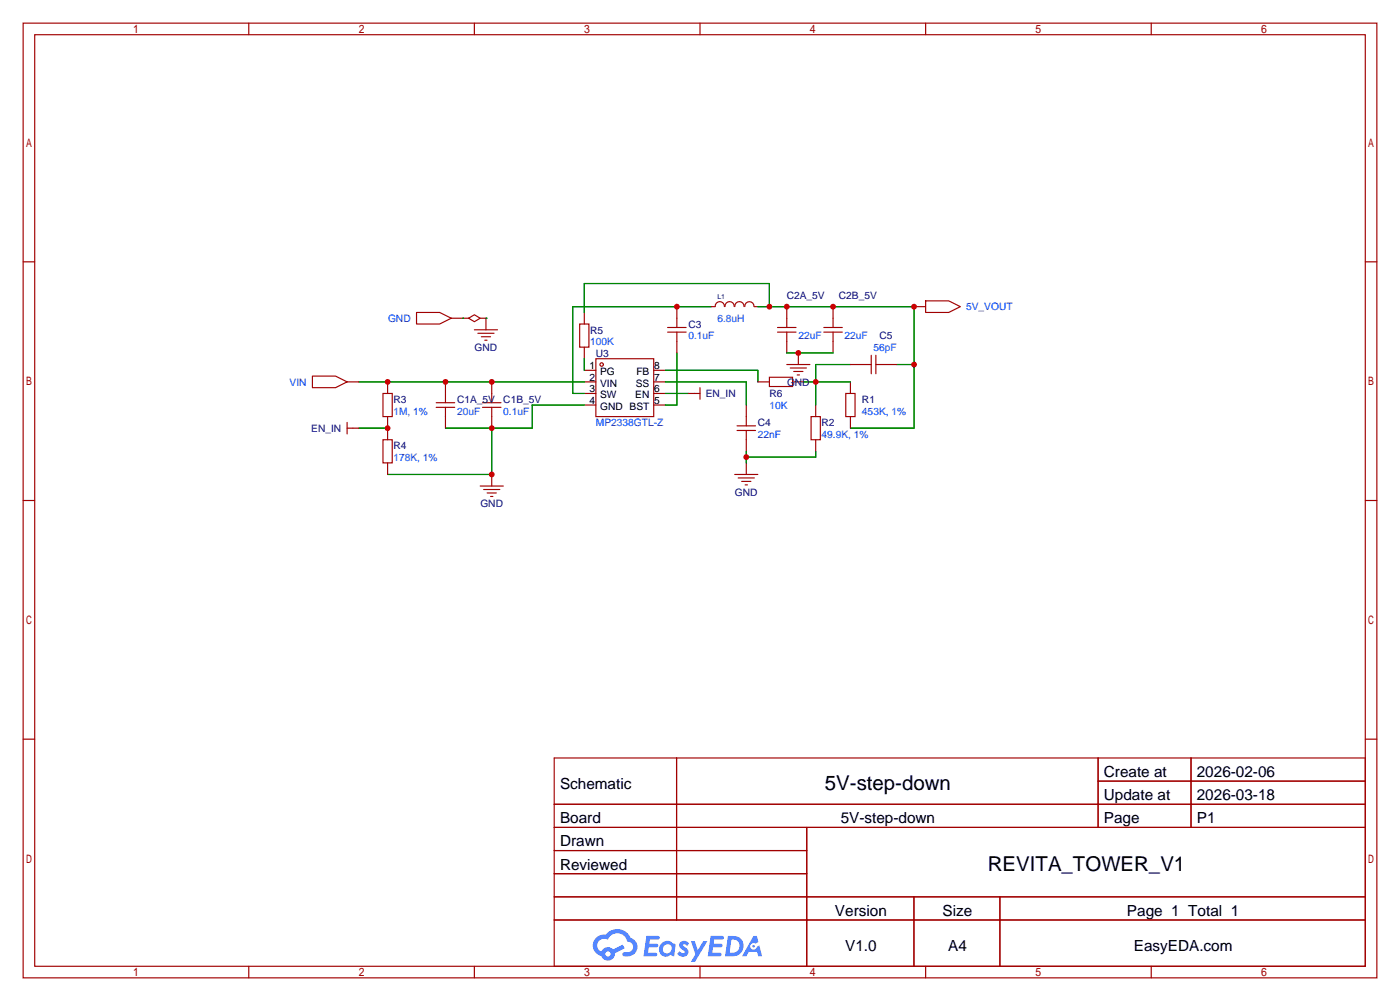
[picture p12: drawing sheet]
<svg xmlns="http://www.w3.org/2000/svg" width="307mm" height="220mm" viewBox="0 0 307 220" stroke-linecap="round" stroke-linejoin="round" font-family="sans-serif">
<g fill="none" stroke="#a10000" stroke-width=".25">
<path d="M5.1 5.1h297.2v209.5h-297.2zM7.6 7.6h292.1v204.5h-292.1zM54.6 5.1v2.5M104.1 5.1v2.5M153.7 5.1v2.5M203.2 5.1v2.5M252.7 5.1v2.5M5.1 57.5h2.5M299.7 57.5h2.6M5.1 109.9h2.5M299.7 109.9h2.6M5.1 162.2h2.5"/>
<path d="M121.7 166.4h178v45.7h-178zM121.7 176.5h178M148.5 166.4v35.5M241.1 166.4v15.2M241.1 171.4h58.6M261.5 166.4v15.2M299.7 162.2h2.6M121.7 181.6h178M121.7 186.7h55.4M121.7 196.8h178M121.7 191.8h55.4M177.1 181.6v30.5"/>
<path d="M200.6 196.8v15.3M219.5 196.8v15.3M54.6 212.1v2.5M104.1 212.1v2.5M121.7 201.9h178M153.7 212.1v2.5M203.2 212.1v2.5M252.7 212.1v2.5"/>
</g>
<g fill="#5487ff">
<path d="M149.4 206.8a1.3 1.3 0 0 1 1.8 .3l-.4 .6a.54 .54 0 0 0-.9-.3l.2 .3a1.28 1.28 0 0 1 .7 2 1.53 1.53 0 0 1-2.1-.3l.5-.6 .8 .4a.31 .31 0 0 0 .3-.2 .31 .31 0 0 0-.3-.4 1.12 1.12 0 0 1-.6-1.8z"/>
<path d="M151.7 206.6h.8l.7 2 1.2-2h.9l-2.7 4.5h-.9l1-1.6z"/>
<path d="M141.9 205.4h2.3a.46 .46 0 0 1 .5 .1 .46 .46 0 0 1 .1 .5l-.4 .2h-1.7l-.2 .9h1.7a.4 .4 0 0 1 .3 .5 .4 .4 0 0 1-.4 .3h-1.7l-.1 1.2h1.3a.46 .46 0 0 1 .5 .1 .46 .46 0 0 1 .1 .5l-.3 .2h-2.6z"/>
<path d="M156 205.4h2.3a.47 .47 0 0 1 .5 .1 .47 .47 0 0 1 .1 .5l-.4 .2h-1.7l-.1 .9h1.6a.4 .4 0 0 1 .3 .5 .4 .4 0 0 1-.4 .3h-1.7l-.1 1.2h1.3a.46 .46 0 0 1 .5 .1 .46 .46 0 0 1 .2 .5l-.4 .2h-2.6z"/>
<path d="M165.4 205.4h.7l.4 1.4-.6 .3a.75 .75 0 0 0-1.2 .3 .75 .75 0 0 0 .5 1.1 .75 .75 0 0 0 1-.7l.5-.3 .6 2.4h-.8l-.3-1h-1.8l-.6 1h-.9z"/>
<path d="M159.8 205.4l-.6 4.5h1.4a2.27 2.27 0 0 0 2.6-2.3 2.27 2.27 0 0 0-2.7-2.2zM160.6 206.2a1.5 1.5 0 0 1 1.8 1.5 1.5 1.5 0 0 1-2 1.4h-.2z"/>
<path d="M145.2 207.1a1.6 1.6 0 0 0-.3 2.2 1.6 1.6 0 0 0 2.3 .2l.8 .4 .3-2.5-.2-.2-.4-.1a1.58 1.58 0 0 0-2.5 0zM145.8 207.6a.98 .98 0 0 1 1.6 .4 .98 .98 0 0 1-1 1.3 .94 .94 0 0 1-.9-.7 .94 .94 0 0 1 .3-1z"/>
<path d="M130.9 205.8a2.37 2.37 0 0 0 1.1 4 1.54 1.54 0 0 0 1.8 1 1.54 1.54 0 0 0 1.2-1.6l2.2-1.1-.5-.7-2.1 1a1.57 1.57 0 0 0-2.6 .5 1.5 1.5 0 0 1-.7-2.1 1.5 1.5 0 0 1 2.2-.5 2.23 2.23 0 0 1 2.2-1.5 2.23 2.23 0 0 1 2 1.9 1.16 1.16 0 0 1 1.3 1.1 1.16 1.16 0 0 1-1.1 1.2h-.7a.47 .47 0 0 0-.6 .4 .47 .47 0 0 0 .5 .5 2.17 2.17 0 0 0 2.5-.9 2.17 2.17 0 0 0-.4-2.7l-.8-.4a3.2 3.2 0 0 0-5.4-.8l-1.1 .1zM132.9 209.4a.6 .6 0 0 1 1.2 0 .6 .6 0 0 1-1.2 0z"/>
<circle cx="165.4" cy="207.7" r=".28"/>
</g>
<g fill="none" stroke="#a10000" stroke-width=".25">
<path d="M91.4 68.6h5.1l2.6 1.2-2.6 1.3h-5.1zM99.1 69.8h3.8M102.9 69.8l1.2-.7 1.3 .7-1.3 .8zM104.1 72.4h5.1M104.9 73.2h3.6M105.4 69.8h1.3v2.6M105.7 73.9h2M106.4 74.7h.5M127.3 71.1h2v5.1h-2zM128.3 68.6v2.5M128.3 76.2v2.5M130.8 78.7h12.7v12.7h-12.7z"/>
<path d="M146.6 71.9h4M146.6 72.9h4M148.6 67.3v4.6M148.6 72.9v4.6M156.2 67.3h.8M157 67.3a1.01 1.01 0 0 1 1-1.1 1.01 1.01 0 0 1 1 1.1M159.2 67.3a1.01 1.01 0 0 1 1-1.1 1.01 1.01 0 0 1 1 1.1M161.3 67.3a1.01 1.01 0 0 1 1-1.1 1.01 1.01 0 0 1 1 1.1M163.5 67.3a1.01 1.01 0 0 1 1-1.1 1.01 1.01 0 0 1 1 1.1M165.6 67.3h.8M170.7 71.9h4.1M170.7 72.9h4.1"/>
<path d="M172.7 67.3v4.6M172.7 72.9v4.6M175.3 77.5v2.5M180.8 71.9h4.1M180.8 72.9h4.1M182.9 67.3v4.6M182.9 72.9v4.6M191.3 78v4M192.3 78v4M200.7 67.3h2.5M203.2 66h5.1l2.5 1.3-2.5 1.3h-5.1zM68.6 82.5h5.1l2.5 1.3-2.5 1.3h-5.1z"/>
<path d="M76.2 83.8h2.5M76.2 94h2.5M76.2 92.7v2.5M84.1 86.4h2v5h-2zM84.1 96.5h2v5.1h-2zM85.1 83.8v2.6M85.1 91.4v5.1M95.8 88.4h4M95.8 89.4h4M97.8 83.8v4.6M97.8 89.4v4.6M105.9 88.4h4.1"/>
<path d="M105.9 89.4h4.1M107.9 83.8v4.6M107.9 89.4v4.6M128.3 81.3h2.5M128.3 83.8h2.5M128.3 86.4h2.5M128.3 88.9h2.5M143.5 81.3h2.5M143.5 83.8h2.5M143.5 86.4h2.5M143.5 88.9h2.5M151.1 86.4h2.6"/>
<path d="M153.7 85.1v2.5M161.8 93.5h4.1M161.8 94.5h4.1M163.8 88.9v4.6M163.8 94.5v4.6M166.4 83.8h2.5M168.9 82.8h5.1v2h-5.1zM172.7 80h5.1M173.5 80.8h3.5M174 83.8h2.5M174.2 81.5h2.1M175 82.3h.5"/>
<path d="M178.1 91.4h2v5.1h-2zM179.1 88.9v2.5M179.1 96.5v2.6M185.7 86.4h2v5h-2zM186.7 83.8v2.6M186.7 91.4v2.6M186.7 80h4.6M192.3 80h4.5M85.1 101.6v2.5M105.4 106.7h5.1M106.2 107.4h3.5M106.9 108.2h2.1"/>
<path d="M107.7 109h.5M107.9 104.1v2.6M161.3 104.1h5.1M162.1 104.9h3.5M162.8 105.7h2M163.6 106.4h.5M163.8 101.6v2.5"/>
<circle cx="132.1" cy="80" r=".38"/>
</g>
<g fill="none" stroke="#008700" stroke-width=".25">
<path d="M101.6 69.8h.1M106.7 69.8h.1M128.3 78.7v2.6M148.6 77.5v11.4h-2.6M156.2 67.3h-30.5v19.1h2.6M166.4 67.3h34.3v26.7h-14M168.9 67.3v-5.1h-40.6v6.4M172.7 77.5h10.2M78.7 83.8h49.6M78.7 94h6.4M107.9 94v10.1h-22.8M128.3 88.9h-11.5v5.1h-19"/>
<path d="M146 83.8h17.8v5.1M146 86.4h5.1M146 81.3h20.4v2.5M163.8 99.1v2.5M176.5 83.8h10.2M179.1 99.1v1.2h-15.3M186.7 80h-7.6v8.9M196.8 80h3.9"/>
</g>
<g fill="#c00">
<circle cx="97.8" cy="83.8" r=".63"/>
<circle cx="108" cy="83.8" r=".63"/>
<circle cx="85.1" cy="83.8" r=".63"/>
<circle cx="108" cy="94" r=".63"/>
<circle cx="108" cy="104.1" r=".63"/>
<circle cx="163.8" cy="100.3" r=".63"/>
<circle cx="148.6" cy="67.3" r=".63"/>
<circle cx="168.9" cy="67.3" r=".63"/>
<circle cx="172.7" cy="67.3" r=".63"/>
<circle cx="182.9" cy="67.3" r=".63"/>
<circle cx="200.7" cy="67.3" r=".63"/>
<circle cx="200.7" cy="80" r=".63"/>
<circle cx="179.1" cy="83.8" r=".63"/>
<circle cx="85.1" cy="94" r=".63"/>
<circle cx="175.3" cy="77.5" r=".63"/>
</g>
<g font-size="4.5">
<text x="181.1" y="173.4">5V-step-down</text>
<text x="216.9" y="191.2">REVITA_TOWER_V1</text>
</g>
<g font-size="3.4">
<text x="122.9" y="173.1">Schematic</text>
<text x="242.3" y="170.6">Create at</text>
<text x="262.7" y="170.6">2026-02-06</text>
<text x="242.3" y="175.6">Update at</text>
<text x="262.7" y="175.6">2026-03-18</text>
<text x="122.9" y="180.7">Board</text>
<text x="122.9" y="185.8">Drawn</text>
<text x="184.6" y="180.7">5V-step-down</text>
<text x="242.3" y="180.7">Page</text>
<text x="262.7" y="180.7">P1</text>
<text x="122.9" y="190.9">Reviewed</text>
<text x="183.3" y="201">Version</text>
<text x="206.9" y="201">Size</text>
<text x="247.4" y="201">Page 1 Total 1</text>
<text x="185.5" y="208.7">V1.0</text>
<text x="208.1" y="208.7">A4</text>
<text x="248.9" y="208.7">EasyEDA.com</text>
</g>
<g font-size="2.2" fill="#000080">
<text x="172.7" y="65.6">C2A_5V</text>
<text x="184.1" y="65.6">C2B_5V</text>
<text x="151.1" y="71.9">C3</text>
<text x="104.2" y="77">GND</text>
<text x="129.5" y="73.2">R5</text>
<text x="193" y="74.5">C5</text>
<text x="130.8" y="78.3">U3</text>
<text x="86.4" y="88.5">R3</text>
<text x="100.3" y="88.5">C1A_5V</text>
<text x="110.5" y="88.5">C1B_5V</text>
<text x="154.9" y="87.2">EN_IN</text>
<text x="168.9" y="87.2">R6</text>
<text x="172.8" y="84.6">GND</text>
<text x="189.2" y="88.5">R1</text>
<text x="68.3" y="94.8">EN_IN</text>
<text x="166.4" y="93.5">C4</text>
<text x="180.3" y="93.5">R2</text>
<text x="86.4" y="98.6">R4</text>
<text x="105.5" y="111.3">GND</text>
<text x="161.3" y="108.8">GND</text>
</g>
<g font-size="2.2" fill="#00f">
<text x="85.2" y="70.7">GND</text>
<text x="157.5" y="70.7">6.8uH</text>
<text x="212.1" y="68.1">5V_VOUT</text>
<text x="129.5" y="75.8">100K</text>
<text x="151.1" y="74.5">0.1uF</text>
<text x="175.3" y="74.5">22uF</text>
<text x="185.4" y="74.5">22uF</text>
<text x="191.8" y="77">56pF</text>
<text x="63.6" y="84.6">VIN</text>
<text x="168.9" y="89.7">10K</text>
<text x="86.4" y="91">1M, 1%</text>
<text x="100.3" y="91">20uF</text>
<text x="110.5" y="91">0.1uF</text>
<text x="130.8" y="93.5">MP2338GTL-Z</text>
<text x="189.2" y="91">453K, 1%</text>
<text x="86.4" y="101.2">178K, 1%</text>
<text x="166.4" y="96.1">22nF</text>
<text x="180.3" y="96.1">49.9K, 1%</text>
</g>
<g font-size="2.2">
<text x="129.4" y="81.1">1</text>
<text x="129.4" y="83.6">2</text>
<text x="131.7" y="82.3">PG</text>
<text x="139.7" y="82.3">FB</text>
<text x="143.6" y="83.6">7</text>
<text x="143.6" y="81.1">8</text>
<text x="129.4" y="86.1">3</text>
<text x="129.4" y="88.7">4</text>
<text x="131.7" y="84.9">VIN</text>
<text x="131.7" y="87.4">SW</text>
<text x="131.7" y="90">GND BST</text>
<text x="139.5" y="87.4">EN</text>
<text x="139.6" y="84.9">SS</text>
<text x="143.6" y="88.7">5</text>
<text x="143.6" y="86.1">6</text>
</g>
<text font-size="1.5" fill="#000080" x="157.5" y="65.7">L1</text>
</svg>
